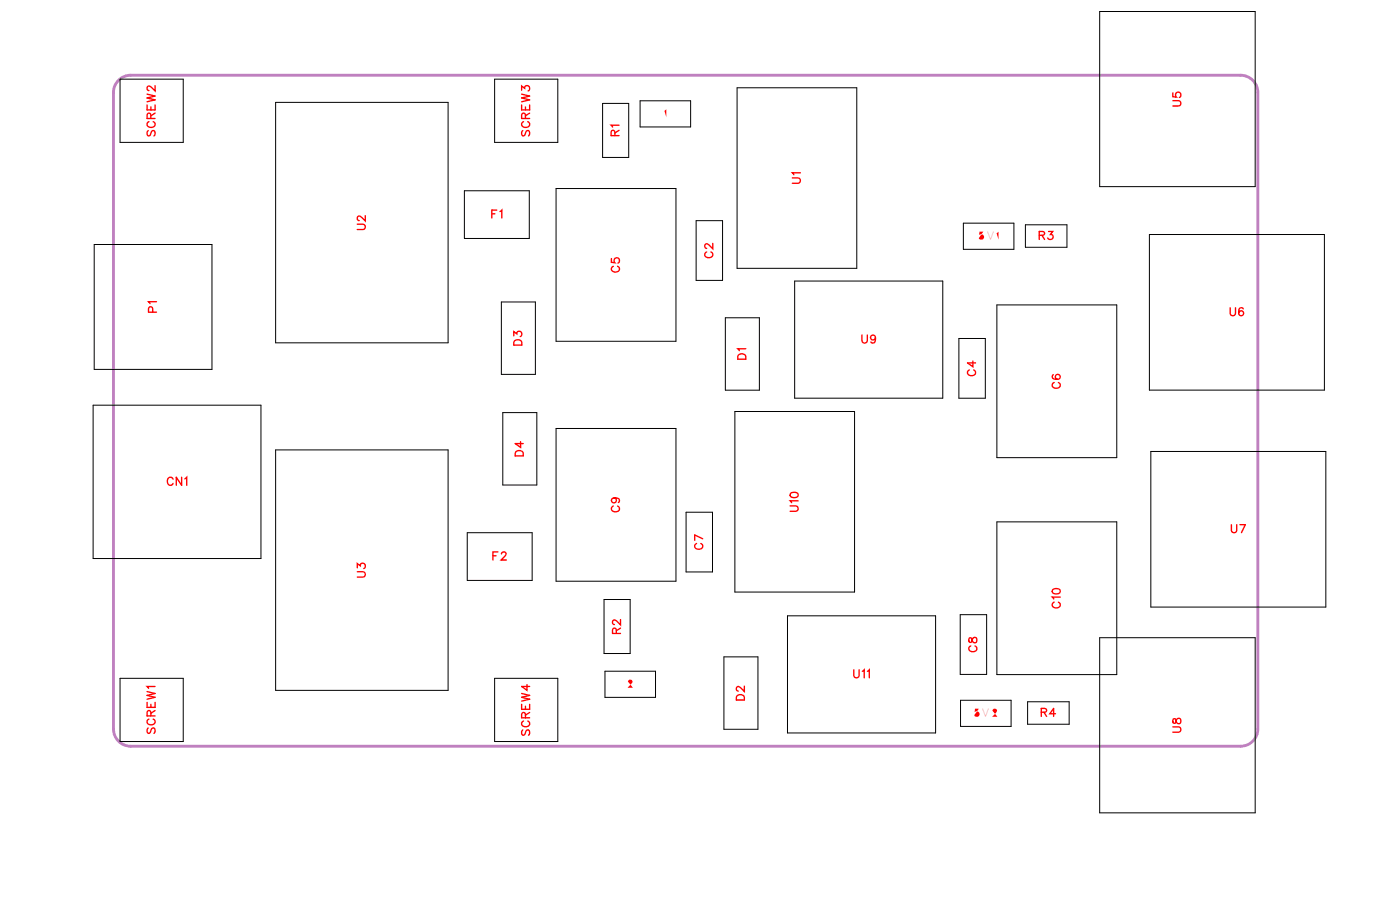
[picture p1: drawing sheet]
<svg xmlns="http://www.w3.org/2000/svg" width="124mm" height="80mm" viewBox="0 0 124 80" stroke-linecap="round" stroke-linejoin="round" font-family="sans-serif">
<path d="M111.3 8.2a1.52 1.52 0 0 0-1.6-1.5l-98.1-.1a1.53 1.53 0 0 0-1.6 1.6v56.2a1.53 1.53 0 0 0 1.6 1.6h98.1a1.52 1.52 0 0 0 1.6-1.6v-56.2" fill="none" stroke="#bf80bf" stroke-width=".25"/>
<g fill="none" stroke="#000" stroke-width=".09">
<path d="M10.6 7h5.6v5.6h-5.6zM24.4 9h15.2v21.3h-15.2zM41.1 16.9h5.7v4.2h-5.7zM43.7 7h5.6v5.6h-5.6zM49.2 16.7h10.6v13.5h-10.6zM53.3 9.1h2.3v4.8h-2.3zM56.6 8.9h4.5v2.3h-4.5zM61.6 19.5h2.3v5.3h-2.3zM65.2 7.8h10.6v15.9h-10.6zM85.2 19.7h4.5v2.3h-4.5zM90.7 19.9h3.7v2h-3.7zM97.3 1h13.7v15.5h-13.7z"/>
<path d="M8.2 35.8h14.9v13.6h-14.9zM8.3 21.6h10.4v11.1h-10.4zM24.4 39.8h15.2v21.2h-15.2zM44.3 26.7h3.1v6.4h-3.1zM44.5 36.5h3v6.4h-3zM49.2 37.9h10.6v13.5h-10.6zM64.2 28.1h3v6.4h-3zM65 36.4h10.6v15.9h-10.6zM70.3 24.8h13.1v10.4h-13.1zM84.8 29.9h2.4v5.3h-2.4zM88.2 27h10.6v13.5h-10.6zM101.7 20.7h15.4v13.8h-15.4z"/>
<path d="M101.8 39.9h15.5v13.8h-15.5zM10.6 60h5.6v5.5h-5.6zM41.3 47.1h5.8v4.2h-5.8zM43.7 60h5.6v5.5h-5.6zM53.4 53h2.3v4.8h-2.3zM53.5 59.3h4.5v2.3h-4.5zM60.7 45.3h2.3v5.3h-2.3zM64 58.1h3v6.4h-3zM69.7 54.4h13.1v10.4h-13.1zM84.9 54.3h2.4v5.3h-2.4zM88.2 46.1h10.6v13.5h-10.6zM97.3 56.4h13.7v15.4h-13.7z"/>
<path d="M85 61.9h4.4v2.3h-4.4zM90.9 62h3.7v2h-3.7z"/>
</g>
<g fill="none" stroke="#f00" stroke-width=".12">
<path d="M31.6 19.8h.5l.2 .2-.1 .3h-.6M32.3 19.1v.4l-.3-.3-.3-.1-.1 .1v.2l.2 .1M43.5 18.9h.3M43.9 18.6h-.4v.7M44.2 18.7l.2-.1v.7M70.1 15.7h.5l.2 .2-.1 .3h-.6M70.8 15.3h-.7l.1 .1M103.7 8.9h.5l.2 .2-.1 .2-.6 .1M103.7 8.2v.3l.3 .1a.25 .25 0 0 1 0-.4 .25 .25 0 0 1 .4 0 .25 .25 0 0 1-.1 .4M13.5 27.6v-.4h-.3l-.1 .4h.7M13.8 26.7h-.7l.2 .1M45.4 29.7v-.4l.3 .2a.24 .24 0 0 1 .4-.2 .25 .25 0 0 1-.1 .5"/>
<path d="M45.5 30.1l.2-.1 .4 .1 .1 .4h-.8zM45.7 39.9l.1-.1 .4 .1 .1 .4h-.7zM46 39v.5l-.4-.3h.7M54.1 22.9v.3h.3a.25 .25 0 0 1 0-.4 .25 .25 0 0 1 .4 .1 .25 .25 0 0 1-.1 .4M54.2 23.5a.26 .26 0 0 0-.1 .3 .26 .26 0 0 0 .3 .2h.1a.26 .26 0 0 0 .3-.2 .26 .26 0 0 0-.2-.3M62.5 22.3a.26 .26 0 0 0-.2 .3 .26 .26 0 0 0 .3 .2h.2a.26 .26 0 0 0 .2-.2 .26 .26 0 0 0-.1-.3M63 21.5v.5l-.3-.4-.2-.1-.2 .2v.1l.2 .2M65.4 31.3h.1h.4l.1 .4h-.7zM66 30.8h-.7l.1 .2M76.2 29.6v.5l.2 .2 .3-.1v-.6M77.4 29.8a.22 .22 0 0 1-.3 .2 .22 .22 0 0 1-.1-.3 .22 .22 0 0 1 .4 0v.1a.34 .34 0 0 1-.2 .5l-.2-.1M85.7 32.7a.26 .26 0 0 0-.1 .3 .26 .26 0 0 0 .2 .2h.2a.26 .26 0 0 0 .3-.2 .26 .26 0 0 0-.2-.3"/>
<path d="M86 31.9v.5l-.4-.3h.7M93.2 33.1l-.1 .1a.35 .35 0 0 0 .3 .4 .35 .35 0 0 0 .4-.3 .22 .22 0 0 0-.2-.2 .22 .22 0 0 0-.3 .2 .22 .22 0 0 0 .2 .2M93.2 33.8a.26 .26 0 0 0-.1 .3 .26 .26 0 0 0 .2 .2h.2a.26 .26 0 0 0 .3-.2 .26 .26 0 0 0-.2-.3M108.8 27.2v.5l.2 .2 .2-.1 .1-.6M110 27.3l-.1-.1a.35 .35 0 0 0-.4 .3 .35 .35 0 0 0 .3 .4 .22 .22 0 0 0 .2-.2 .22 .22 0 0 0-.2-.2 .22 .22 0 0 0-.2 .2M15.3 42.4a.26 .26 0 0 0-.3-.2 .26 .26 0 0 0-.2 .3v.1a.26 .26 0 0 0 .2 .3 .26 .26 0 0 0 .3-.2M16.1 42.2v.7l-.5-.7v.7M16.3 42.3l.2-.1v.7M31.6 50.5h.5l.2 .2-.1 .3h-.6M31.6 50.2v-.4l.3 .2a.24 .24 0 0 1 .4-.2 .25 .25 0 0 1-.1 .5M43.6 49.1h.3M44 48.8h-.4v.7"/>
<path d="M44.4 49l.1-.2h.1l.2 .1-.1 .3-.4 .3h.5M54.2 44.7a.26 .26 0 0 0-.1 .3 .26 .26 0 0 0 .3 .2h.1a.26 .26 0 0 0 .3-.2 .26 .26 0 0 0-.2-.3M54.3 44a.22 .22 0 0 1 .2 .3 .22 .22 0 0 1-.3 .1 .22 .22 0 0 1 0-.4h.1a.34 .34 0 0 1 .5 .3l-.1 .1M61.6 48a.26 .26 0 0 0-.2 .3 .26 .26 0 0 0 .3 .2h.2a.26 .26 0 0 0 .3-.2 .26 .26 0 0 0-.2-.3M62.2 47.6l-.8-.3v.5M69.9 44.7h.5l.2 .2-.1 .3h-.6M69.9 43.6l.3-.1a.3 .3 0 0 1 .4 .3 .38 .38 0 0 1-.4 .2 .38 .38 0 0 1-.3-.3zM70.6 44.3h-.7l.1 .1M75.5 59.2v.5l.2 .2 .3-.1v-.6M76.3 59.3l.1-.1v.7M76.7 59.3l.2-.1v.7M85.7 56.4v.3l.2 .1 .3-.5a.24 .24 0 0 1 .2 .3 .24 .24 0 0 1-.2 .2l-.2-.1-.1-.3z"/>
<path d="M85.9 57.1a.26 .26 0 0 0-.2 .3 .26 .26 0 0 0 .3 .2h.1a.26 .26 0 0 0 .3-.2 .26 .26 0 0 0-.2-.3M93.1 52.1l.3-.1a.3 .3 0 0 1 .4 .3 .38 .38 0 0 1-.4 .2 .38 .38 0 0 1-.3-.3zM93.2 53.2a.26 .26 0 0 0-.1 .3 .26 .26 0 0 0 .2 .2h.2a.26 .26 0 0 0 .3-.2 .26 .26 0 0 0-.2-.3M93.8 52.8h-.7l.1 .1M108.9 46.4v.5l.2 .2 .3-.1v-.6M109.7 46.4h.4l-.3 .7M65.2 61.5l.2-.1 .3 .1 .1 .4h-.7zM65.8 60.6v.5l-.3-.3-.2-.1-.2 .1v.2l.2 .1M103.7 64.2h.5l.2 .3-.1 .2h-.6M103.8 63.6v.3h.1l.3-.4a.24 .24 0 0 1 .3 .2 .24 .24 0 0 1-.3 .3l-.1-.1-.1-.3z"/>
</g>
<g fill="#f00">
<path d="M55.6 60.1h.2l.1 .2-.4 .5h.5l-.5-.6z"/>
<path d="M58.8 9.8l.1-.1v.7z"/>
<path d="M86.6 20.5v.3a.25 .25 0 0 1 .4 0 .25 .25 0 0 1-.1 .3 .25 .25 0 0 1-.3-.1l.4-.5zM87.9 20.5l-.3 .7zM87.3 20.5l.3 .7zM88.1 20.6l.2-.1v.7z"/>
<path d="M87.8 62.7l.3-.1 .1 .3-.5 .5h.5l-.4-.6zM86.2 62.6v.4a.25 .25 0 0 1 .4-.1 .25 .25 0 0 1-.1 .4 .25 .25 0 0 1-.3-.1l.4-.6zM87.5 62.6l-.3 .8zM86.9 62.6l.3 .8z"/>
</g>
<g fill="none" stroke="#f00" stroke-width=".12">
<path d="M13 9.3v.4h.7v-.4M13 8.3l.7 .2-.7 .2 .7 .1-.7 .2M13.1 11.5l-.1 .2 .1 .3 .2-.1 .2-.4h.1l.1 .2-.1 .3M13.2 10.8a.26 .26 0 0 0-.2 .3 .26 .26 0 0 0 .3 .2h.1a.26 .26 0 0 0 .3-.2 .26 .26 0 0 0-.2-.3M13.3 10.5v-.4l-.2-.1-.1 .5h.7M13.3 9.4v.3M13.7 7.6v.4l-.3-.3-.3-.1-.1 .1v.2l.2 .1M13.7 10l-.4 .2M46.1 8v-.4l.3 .2a.24 .24 0 0 1 .4-.2 .24 .24 0 0 1-.1 .4M46.1 9.3v.4h.7v-.4M46.1 8.3l.7 .2-.7 .2 .7 .1-.7 .2M46.2 11.5l-.1 .2 .1 .3 .2-.1 .2-.4h.1l.1 .2-.1 .3"/>
<path d="M46.3 10.8a.26 .26 0 0 0-.2 .3 .26 .26 0 0 0 .3 .2h.2a.26 .26 0 0 0 .2-.2 .26 .26 0 0 0-.1-.3M46.5 10.5l-.1-.4-.2-.1-.1 .5h.7M46.5 9.4v.3M46.8 10l-.3 .2M54.4 12v-.4l-.2-.1-.2 .2v.3h.8M54.8 11.1h-.8l.2 .1M54.8 11.5l-.4 .3M91.9 20.8h.4l.1-.2-.2-.1h-.3v.7M92.2 20.8l.2 .4M92.7 20.5h.4l-.2 .2a.24 .24 0 0 1 .2 .4 .24 .24 0 0 1-.4-.1M54.5 56v-.4l-.2-.1-.1 .2v.3h.7M54.9 54.8v.4l-.4-.3-.2-.1-.1 .1v.2l.1 .1"/>
<path d="M54.9 55.5l-.4 .3M13 62.1v.4h.7v-.4M13 61.1l.7 .2-.7 .2 .7 .1-.7 .2M13.1 64.3l-.1 .2 .1 .3h.2l.1-.4 .2-.1 .1 .2-.1 .3M13.2 63.6a.26 .26 0 0 0-.2 .3 .26 .26 0 0 0 .3 .2h.1a.26 .26 0 0 0 .3-.2 .26 .26 0 0 0-.2-.3M13.3 63.3v-.4l-.2-.1-.1 .5h.7M13.3 62.3v.2M13.7 60.7h-.7l.1 .1M13.7 62.8l-.4 .2M46.1 62.3v.4h.7v-.4M46.1 61.3l.7 .2-.7 .1 .7 .2-.7 .2M46.2 64.5l-.1 .2 .1 .3 .2-.1 .2-.4h.1l.1 .2-.1 .3"/>
<path d="M46.3 63.7a.26 .26 0 0 0-.2 .3 .26 .26 0 0 0 .3 .2h.2a.26 .26 0 0 0 .2-.2 .26 .26 0 0 0-.1-.3M46.5 63.4l-.1-.4h-.2l-.1 .4h.7M46.5 62.4v.3M46.6 60.5v.5l-.5-.3h.7M46.8 63l-.3 .2M92.1 63l.4-.1 .1-.1-.2-.2h-.3v.7M92.3 63l.3 .3M93.4 63.1h-.5l.3-.5v.7"/>
</g>
<g font-size="1.2" fill="#fff">
<text x="58.7" y="10.7">电源输入1</text>
<text x="104.7" y="9.4" transform="rotate(-90 104.7 9.4)">U5</text>
<text x="14" y="12.1" transform="rotate(-90 14 12.1)">SCREW2</text>
<text x="47.1" y="12.1" transform="rotate(-90 47.1 12.1)">SCREW3</text>
<text x="55.1" y="12.1" transform="rotate(-90 55.1 12.1)">R1</text>
<text x="71.1" y="16.3" transform="rotate(-90 71.1 16.3)">U1</text>
<text x="32.6" y="20.3" transform="rotate(-90 32.6 20.3)">U2</text>
<text x="43.4" y="19.6">F1</text>
<text x="63.3" y="22.8" transform="rotate(-90 63.3 22.8)">C2</text>
<text x="86.5" y="21.5">5V输出1</text>
<text x="91.9" y="21.5">R3</text>
<text x="14.1" y="27.7" transform="rotate(-90 14.1 27.7)">P1</text>
<text x="55.1" y="24.1" transform="rotate(-90 55.1 24.1)">C5</text>
<text x="108.7" y="28.2">U6</text>
<text x="46.5" y="30.6" transform="rotate(-90 46.5 30.6)">D3</text>
<text x="66.3" y="31.8" transform="rotate(-90 66.3 31.8)">D1</text>
<text x="76.2" y="30.6">U9</text>
<text x="86.6" y="33.3" transform="rotate(-90 86.6 33.3)">C4</text>
<text x="94.1" y="34.4" transform="rotate(-90 94.1 34.4)">C6</text>
<text x="46.6" y="40.4" transform="rotate(-90 46.6 40.4)">D4</text>
<text x="14.7" y="43.2">CN1</text>
<text x="55.1" y="45.3" transform="rotate(-90 55.1 45.3)">C9</text>
<text x="70.9" y="45.3" transform="rotate(-90 70.9 45.3)">U10</text>
<text x="108.9" y="47.4">U7</text>
<text x="32.6" y="51.1" transform="rotate(-90 32.6 51.1)">U3</text>
<text x="43.5" y="49.8">F2</text>
<text x="62.5" y="48.6" transform="rotate(-90 62.5 48.6)">C7</text>
<text x="94.1" y="53.8" transform="rotate(-90 94.1 53.8)">C10</text>
<text x="55.2" y="56.1" transform="rotate(-90 55.2 56.1)">R2</text>
<text x="86.7" y="57.7" transform="rotate(-90 86.7 57.7)">C8</text>
<text x="14" y="64.9" transform="rotate(-90 14 64.9)">SCREW1</text>
<text x="47.1" y="65.1" transform="rotate(-90 47.1 65.1)">SCREW4</text>
<text x="55.4" y="61.1">电源输入2</text>
<text x="66.1" y="61.9" transform="rotate(-90 66.1 61.9)">D2</text>
<text x="75.5" y="60.2">U11</text>
<text x="86.1" y="63.7">5V输出2</text>
<text x="92" y="63.6">R4</text>
<text x="104.7" y="64.8" transform="rotate(-90 104.7 64.8)">U8</text>
</g>
</svg>
